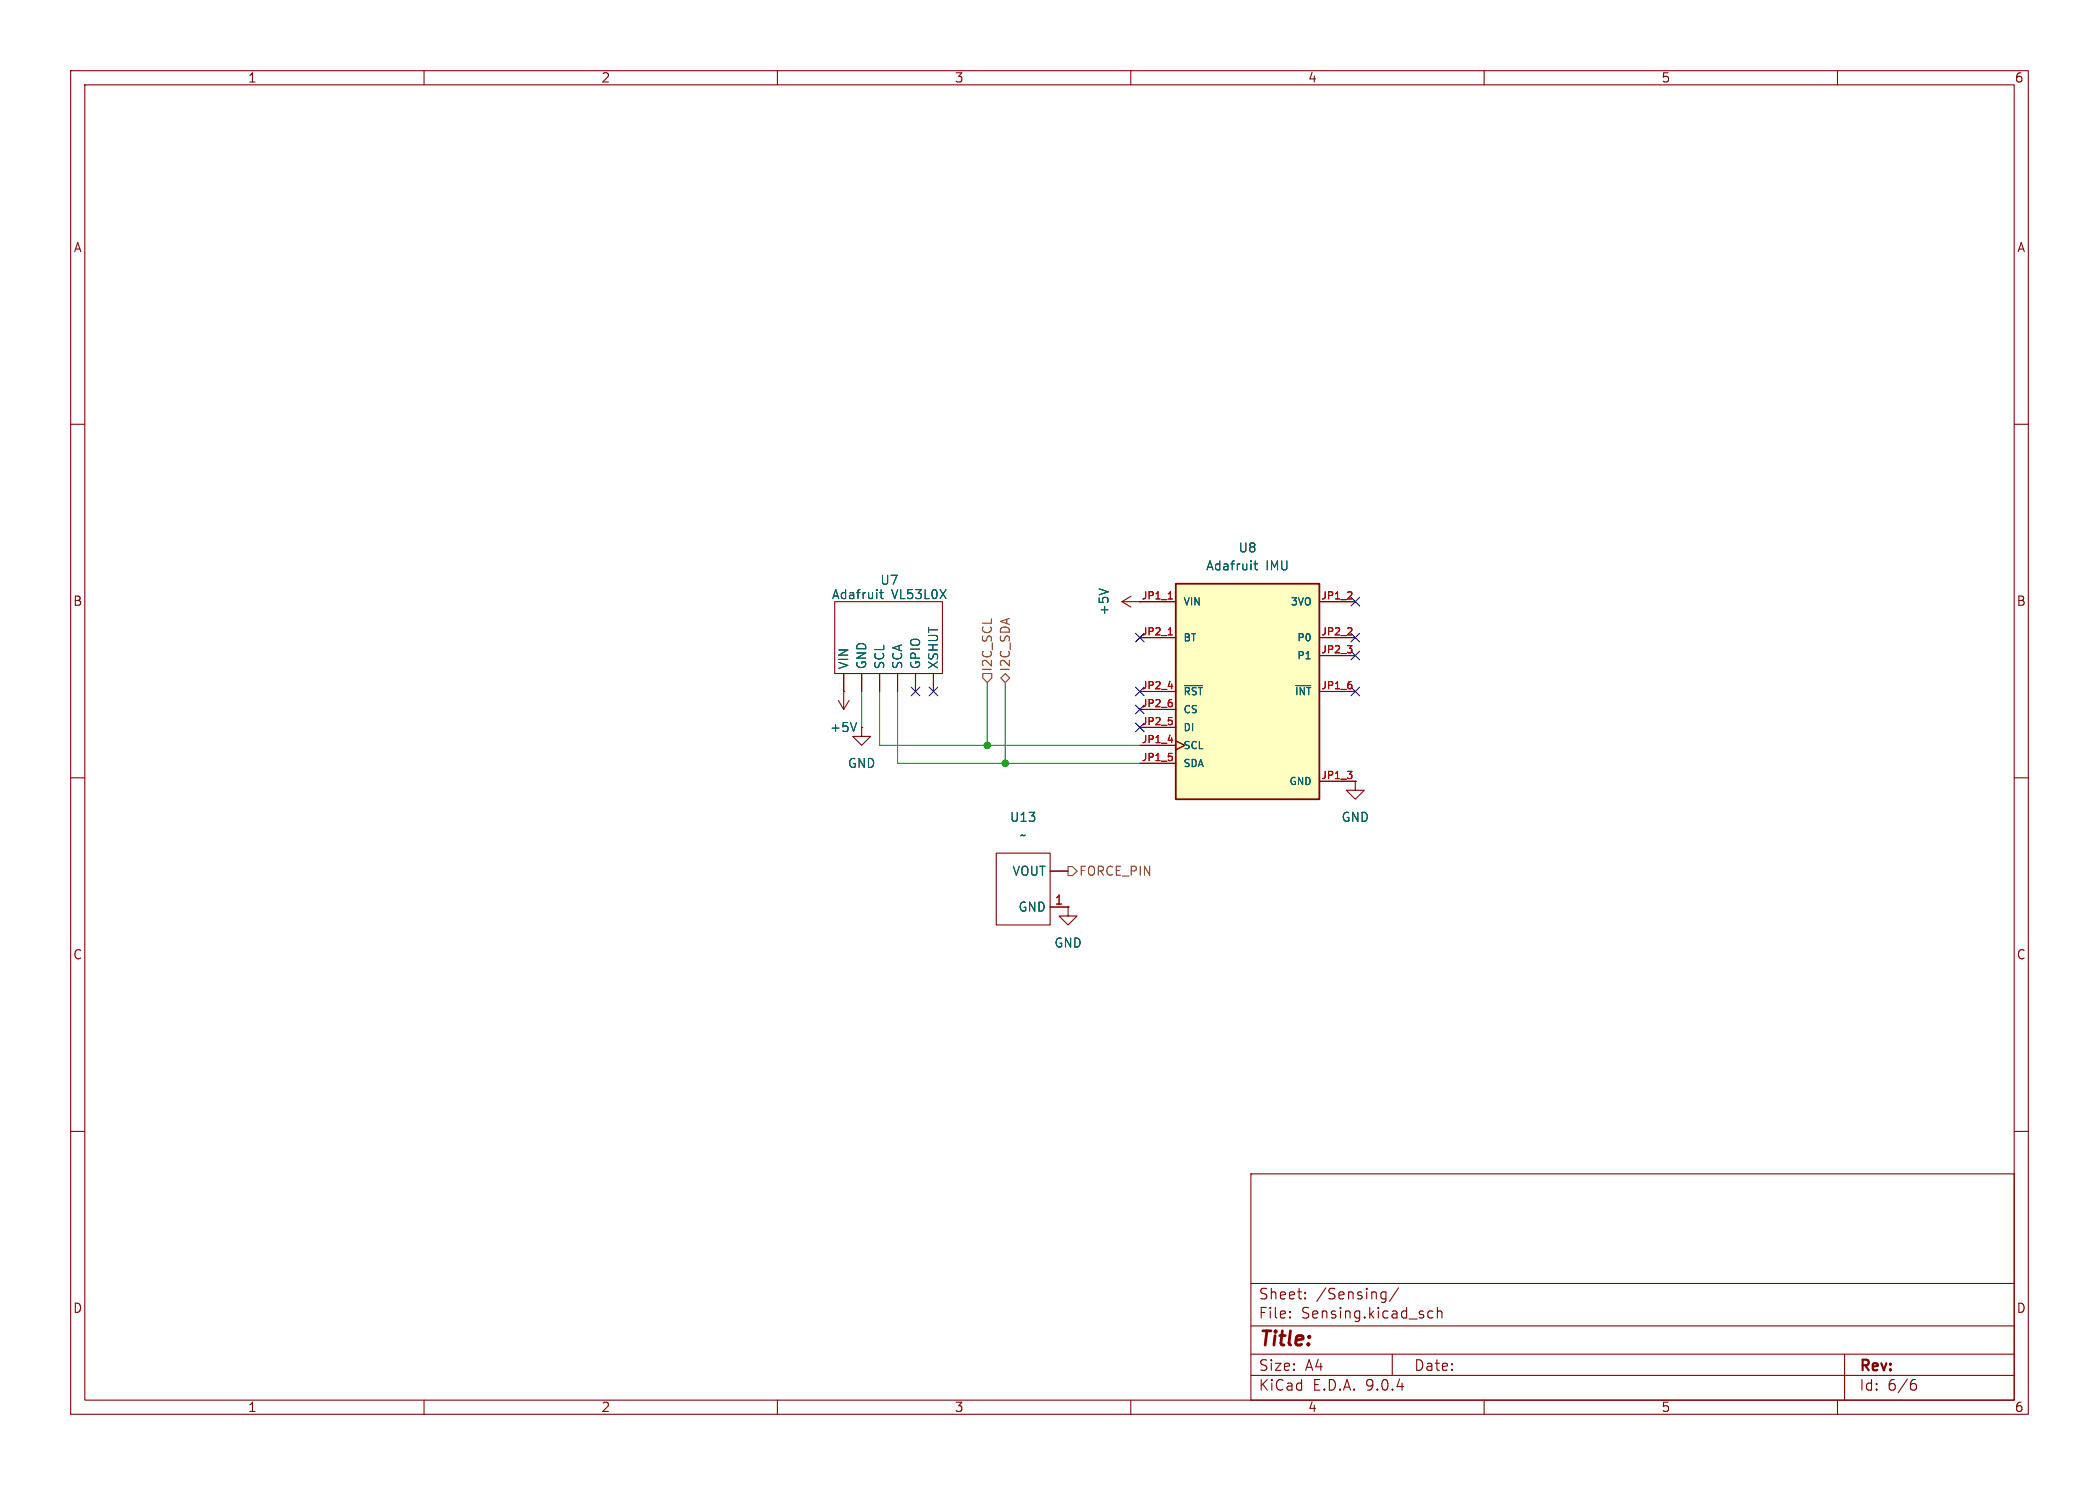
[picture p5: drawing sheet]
<svg xmlns="http://www.w3.org/2000/svg" width="297mm" height="210mm" viewBox="0 0 297 210" stroke-linecap="round" stroke-linejoin="round" font-family="sans-serif">
<g fill="none" stroke="#840000" stroke-width=".15">
<path d="M10 10h277v190h-277zM12 12h273v186h-273zM60 10v2M110 10v2M160 10v2M210 10v2M260 10v2M10 60h2M285 60h2M10 110h2M191.8 110.5v1.3h1.2l-1.2 1.2-1.3-1.2h1.3M191.8 110.5h.1"/>
<path d="M285 110h2M10 160h2M177 166h108v32h-108zM285 160h2M60 198v2M110 198v2M160 198v2M177 194.5h108M177 191.5h108M177 187.5h108M177 181.5h108M182.5 186.3h.1l-.1 .1"/>
<path d="M182.5 186.3v.1M182.5 185.5v.1M182.5 185.5h.1l-.1 .1M184.7 183.6v.1M184.7 183.6h-.1l.1 .1M184.7 182.8v.1M184.7 182.8h-.1l.1 .1M195.7 182.7l.4 .1M196.1 182.7v1.2a.41 .41 0 0 1-.5 .3M196.1 183.6l-.4 .1M197 191.5v3M197.9 182.1l-1.3 2"/>
<path d="M202 186.1l.3 .3 .4-.1M202.7 185.5l-.4-.1-.3 .3M203.4 185.5a.37 .37 0 0 1 .6 .1v.8M203.4 184.9v1.5M210 198v2M260 198v2M261 191.5v6.5M270.6 195.7h.4l.2 .3-.1 .5-.2 .1h-.3M271 195.1l-.4 .1"/>
</g>
<path d="M166.4 82.6h20.3v30.4h-20.3z" fill="#ffffc2"/>
<path d="M166.4 82.6h20.3v30.4h-20.3z" fill="none" stroke="#840000" stroke-width=".25"/>
<g fill="none" stroke="#840000" stroke-width=".15">
<path d="M118.1 85.1h15.2v10.2h-15.2zM118.6 99.1l.8 1.2M119.4 97.8h.1M119.4 95.3v5M120.1 99.1l-.7 1.2M121.9 95.3v2.5M124.5 95.3v2.5M127 95.3v2.5M129.5 95.3v2.5M132.1 95.3v2.5M158.7 85.1h7.7M158.7 85.1l1.3 .8"/>
<path d="M160 84.3l-1.3 .8M161.3 90.2h5.1M161.3 97.8h5.1M186.7 85.1h5.1M186.7 90.2h5.1M186.7 97.8h5.1M186.7 92.7h5.1M121.9 102.9v1.2h1.3l-1.3 1.3-1.3-1.3h1.3M121.9 102.9h.1M161.3 100.3h5.1M161.3 102.9h5.1M161.3 105.4h5.1"/>
<path d="M161.3 108h5.1M166.4 104.8l1.2 .6-1.2 .6M186.7 110.5h5.1M191.8 110.5h.1M141 120.7h7.6v10.1h-7.6zM148.6 128.3h2.5M148.6 123.2h2.5M151.1 128.3v1.2h1.3l-1.3 1.3-1.2-1.3h1.2M151.1 128.3h.1"/>
</g>
<path d="M165.3 84.7h.6M165.3 89.8h.6M165.3 97.1h.6M165.3 104.7h.6" fill="none" stroke="#a90000" stroke-width=".15"/>
<path d="M177.4 79.7h.5M177.6 79.3v1.1l.1 .1 .2 .1M124.5 83.8h.5M124.7 83.4v1.1v.1l.3 .1M155.5 83.3l1.3 .4M167.6 97h2.5M183.4 97h2.1M121.2 102.2l-.4 1.2" fill="none" stroke="#006464" stroke-width=".15"/>
<path d="M139.1 95.3h1.2v.6l-.6 .6-.6-.6zM141.6 95.9l.6-.6 .7 .6-.7 .6zM151.1 122.6h.7l.6 .6-.6 .6h-.7z" fill="none" stroke="#725600" stroke-width=".15"/>
<path d="M121.9 97.8v5.1M124.5 97.8v7.6h36.8M127 97.8v10.2h34.3M139.7 96.5v8.9M142.2 96.5v11.5" fill="none" stroke="#009600" stroke-width=".15"/>
<g fill="none" stroke="#000084" stroke-width=".15">
<path d="M128.9 97.2l1.2 1.2M130.1 97.2l-1.2 1.2M131.5 97.2l1.2 1.2M132.7 97.2l-1.2 1.2M160.7 97.2l1.2 1.2M160.7 99.7l1.2 1.2M160.7 89.6l1.2 1.2M161.9 97.2l-1.2 1.2M161.9 99.7l-1.2 1.2M161.9 89.6l-1.2 1.2M191.2 84.5l1.2 1.2M191.2 89.6l1.2 1.2"/>
<path d="M191.2 97.2l1.2 1.2M191.2 92.1l1.2 1.2M192.4 84.5l-1.2 1.2M192.4 89.6l-1.2 1.2M192.4 97.2l-1.2 1.2M192.4 92.1l-1.2 1.2M160.7 102.3l1.2 1.2M161.9 102.3l-1.2 1.2"/>
</g>
<g fill="#009600" stroke="#009600" stroke-width=".15">
<circle cx="142.2" cy="108" r=".46"/>
<circle cx="139.7" cy="105.4" r=".46"/>
</g>
<text font-size="2.8" fill="#840000" x="178" y="190.9">Title:</text>
<g font-size="2.1" fill="#840000">
<text x="178" y="184">Sheet:</text>
<text x="186.2" y="184">/Sensing/</text>
<text x="178" y="186.7">File:</text>
<text x="184.1" y="186.7">Sensing.kicad_sch</text>
<text x="178" y="196.9">KiCad</text>
<text x="178" y="194.1">Size:</text>
<text x="184.7" y="194.1">A4</text>
<text x="185.7" y="196.9">E.D.A.</text>
<text x="193.3" y="196.9">9.0.4</text>
<text x="200" y="194.1">Date:</text>
<text x="263" y="194.3">Rev:</text>
<text x="263" y="196.9">Id:</text>
<text x="267.1" y="196.9">6/6</text>
</g>
<g font-size="1.8" fill="#840000">
<text x="35" y="11.9">1</text>
<text x="85" y="11.9">2</text>
<text x="135" y="11.9">3</text>
<text x="185" y="11.9">4</text>
<text x="235" y="11.9">5</text>
<text x="285" y="11.9">6</text>
<text x="10.3" y="35.9">A</text>
<text x="285.3" y="35.9">A</text>
<text x="10.3" y="85.9">B</text>
<text x="285.3" y="85.9">B</text>
<text x="10.3" y="135.9">C</text>
<text x="285.3" y="135.9">C</text>
<text x="10.3" y="185.9">D</text>
<text x="285.3" y="185.9">D</text>
<text x="35" y="199.9">1</text>
<text x="85" y="199.9">2</text>
<text x="135" y="199.9">3</text>
<text x="185" y="199.9">4</text>
<text x="235" y="199.9">5</text>
<text x="285" y="199.9">6</text>
</g>
<g font-size="1.8" fill="#006464">
<text x="124.5" y="82.9">U7</text>
<text x="170.6" y="80.9">Adafruit</text>
<text x="175.2" y="78.3">U8</text>
<text x="179.1" y="80.9">IMU</text>
<text x="117.6" y="84.9">Adafruit</text>
<text x="126.2" y="84.9">VL53L0X</text>
<text x="157.1" y="87.1" transform="rotate(-90 157.1 87.1)">+5V</text>
<text x="120.2" y="94.7" transform="rotate(-90 120.2 94.7)">VIN</text>
<text x="122.8" y="94.7" transform="rotate(-90 122.8 94.7)">GND</text>
<text x="125.3" y="94.7" transform="rotate(-90 125.3 94.7)">SCL</text>
<text x="127.9" y="94.7" transform="rotate(-90 127.9 94.7)">SCA</text>
<text x="130.4" y="94.7" transform="rotate(-90 130.4 94.7)">GPIO</text>
<text x="132.9" y="94.7" transform="rotate(-90 132.9 94.7)">XSHUT</text>
<text x="117.3" y="103.7">+5V</text>
<text x="119.9" y="108.8">GND</text>
<text x="142.8" y="116.4">U13</text>
<text x="144.2" y="119">~</text>
<text x="189.7" y="116.4">GND</text>
<text x="143.2" y="124.1">VOUT</text>
<text x="144" y="129.1">GND</text>
<text x="149.1" y="134.2">GND</text>
</g>
<g font-size="1.8" fill="#725600">
<text x="140.6" y="95.1" transform="rotate(-90 140.6 95.1)">I2C_SCL</text>
<text x="143.1" y="95.1" transform="rotate(-90 143.1 95.1)">I2C_SDA</text>
<text x="152.6" y="124.1">FORCE_PIN</text>
</g>
<text font-size="1.8" fill="#a90000" x="149.2" y="128">1</text>
<text font-size="1.4" fill="#840000" x="161.5" y="84.8">JP1_1</text>
<g font-size="1.4" fill="#a90000">
<text x="161.5" y="89.9">JP2_1</text>
<text x="186.9" y="84.8">JP1_2</text>
<text x="186.9" y="89.9">JP2_2</text>
<text x="186.9" y="92.5">JP2_3</text>
<text x="161.5" y="97.5">JP2_4</text>
<text x="161.5" y="100.1">JP2_6</text>
<text x="186.9" y="97.5">JP1_6</text>
<text x="161.5" y="102.6">JP2_5</text>
<text x="161.5" y="105.2">JP1_4</text>
<text x="161.5" y="107.7">JP1_5</text>
<text x="186.9" y="110.2">JP1_3</text>
</g>
<g font-size="1.4" fill="#006464">
<text x="167.4" y="85.8">VIN</text>
<text x="182.5" y="85.8">3VO</text>
<text x="167.4" y="90.9">BT</text>
<text x="183.4" y="90.9">P0</text>
<text x="183.4" y="93.4">P1</text>
<text x="167.4" y="98.5">~{RST}</text>
<text x="167.4" y="101.1">CS</text>
<text x="183.1" y="98.5">~{INT}</text>
<text x="167.4" y="103.6">DI</text>
<text x="167.4" y="106.1">SCL</text>
<text x="167.4" y="108.7">SDA</text>
<text x="182.3" y="111.2">GND</text>
</g>
</svg>
